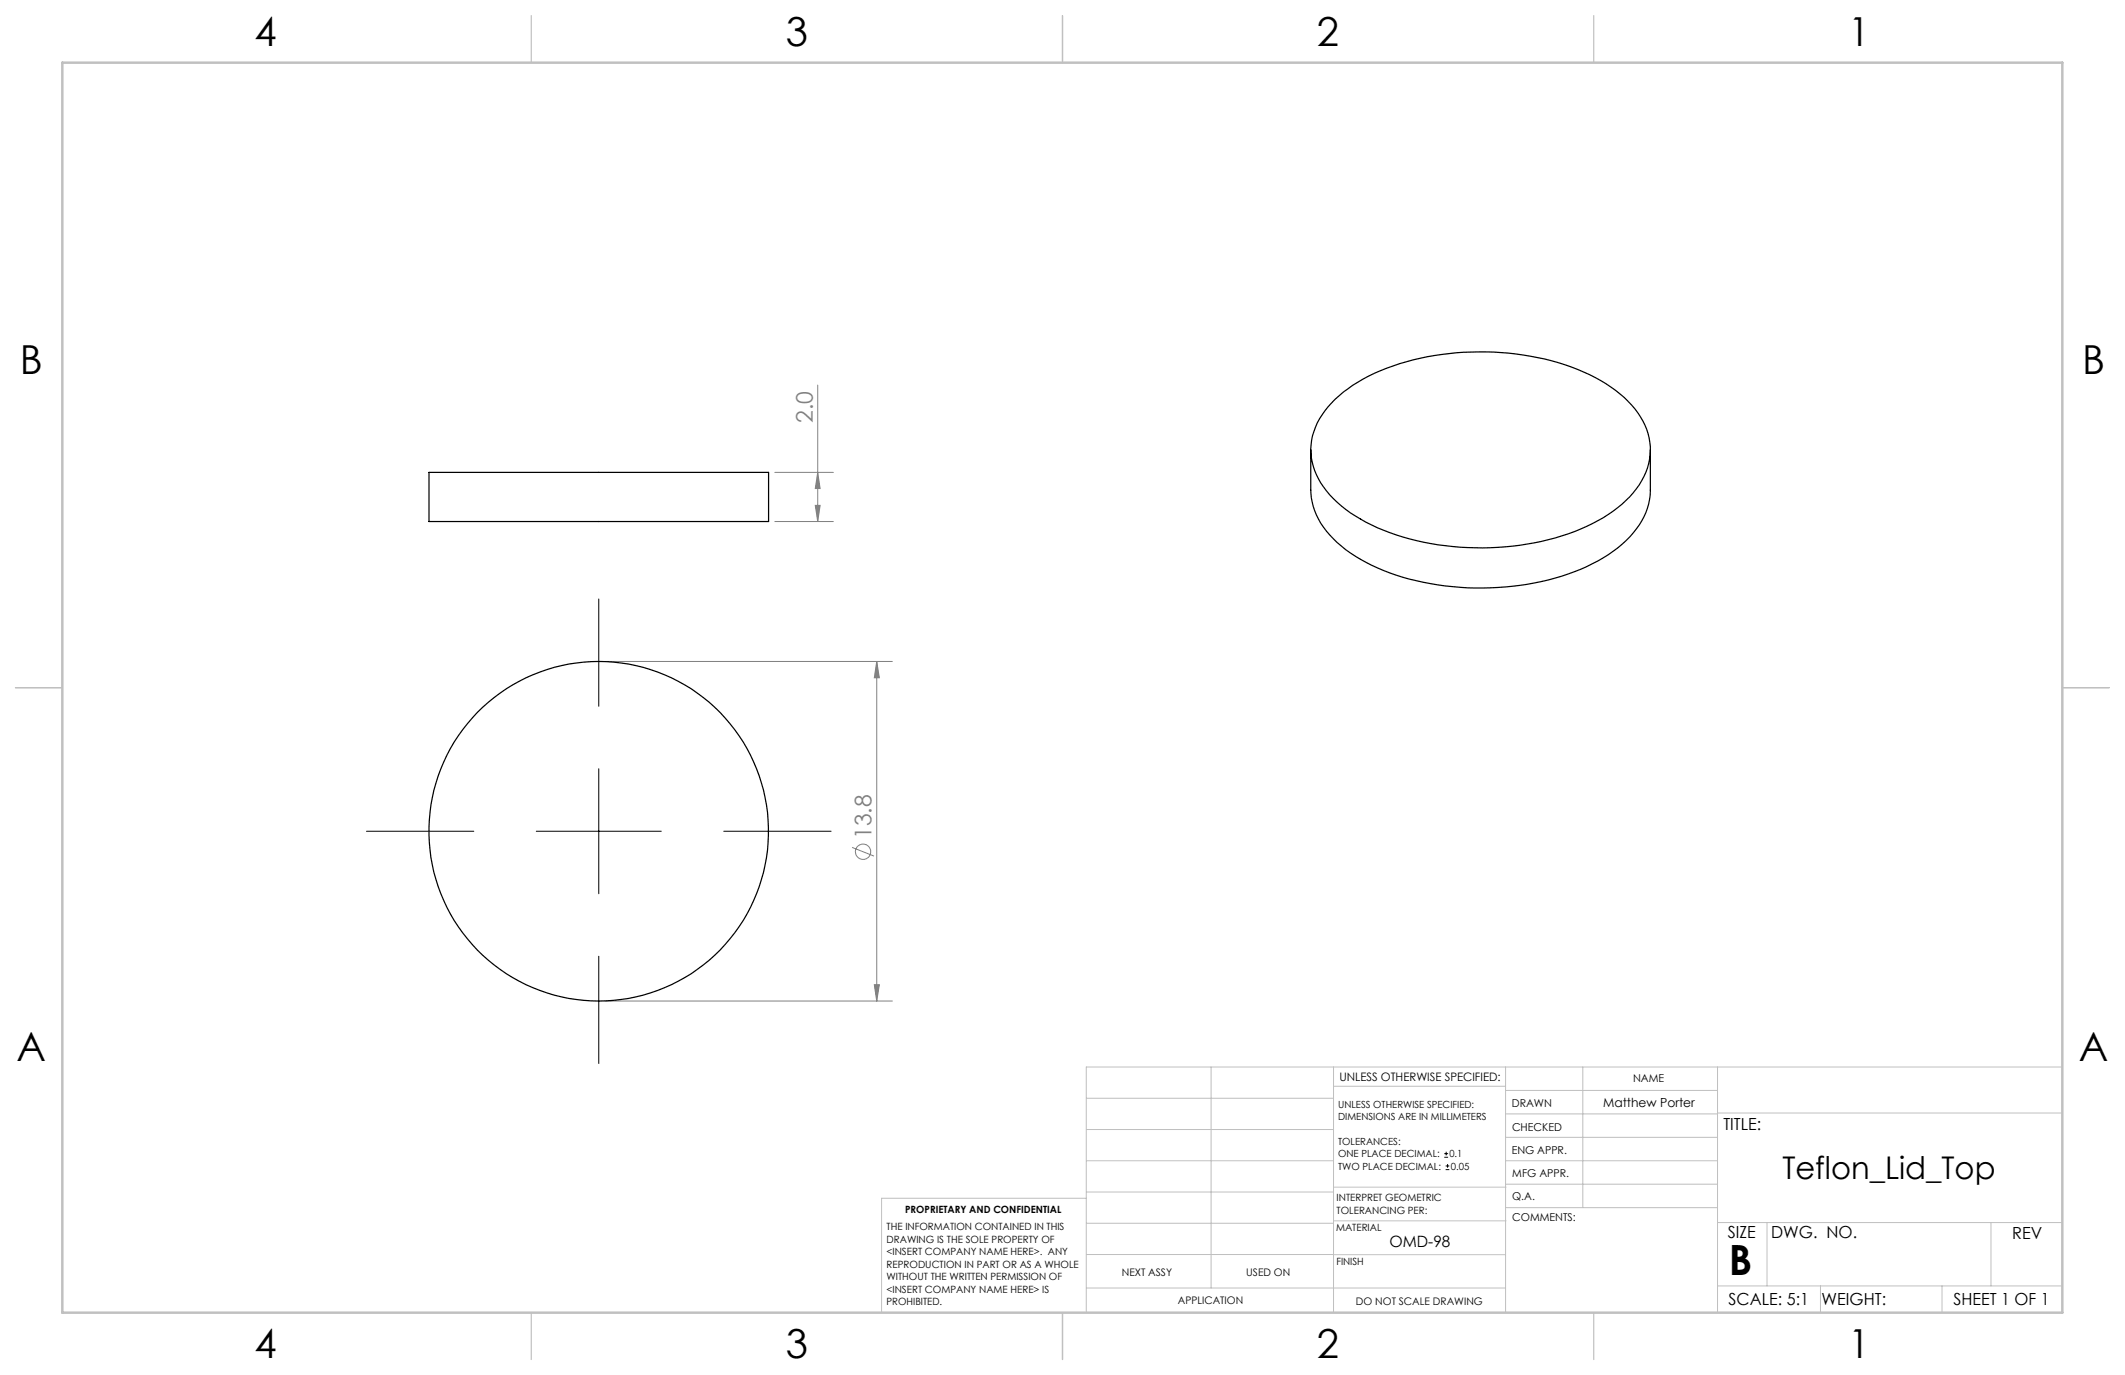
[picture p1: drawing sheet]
<svg xmlns="http://www.w3.org/2000/svg" width="432mm" height="279mm" viewBox="0 0 432 279" stroke-linecap="round" stroke-linejoin="round" font-family="sans-serif">
<g fill="none" stroke="#808080" stroke-width=".2">
<path d="M166.2 78.2v27.8M157.4 96h11.9M166.2 96l.5 3.3h-1zM157.4 106h11.9M165.7 102.7h1l-.5 3.3zM122.9 134.4h58.4M178.2 134.4l.5 3.3h-1zM178.2 134.4v69M173.1 172.2l4.5 1.8M122.9 203.4h58.4M177.7 200.1h1l-.5 3.3z"/>
<circle cx="175.4" cy="173.1" r="1.56"/>
</g>
<path d="M121.7 121.7v21.8M121.7 156.2v25.4M74.5 168.9h21.8M109 168.9h25.4M147.1 168.9h21.8M121.7 194.3v21.8M293.5 235.2h.8M293.5 234.4h.8M293.8 237.7h.7M293.8 236.9h.7M293.9 234v.8M294.1 236.5v.8" fill="none" stroke="#000" stroke-width=".2"/>
<g fill="none" stroke="#c0c0c0" stroke-width=".2">
<path d="M246.1 216.8v44.9M271 216.8v49.9M305.9 216.8v49.9M321.6 216.8v28.6M349 216.8v49.9M419.1 216.8h-198.4v49.9M220.7 235.9h50.3M220.7 229.5h50.3M220.7 223.2h50.3M271 220.7h34.9M305.9 231.1h43.1M305.9 226.3h43.1"/>
<path d="M305.9 221.6h43.1M305.9 235.9h43.1M349 226.2h70.1M220.7 248.6h50.3M220.7 242.2h50.3M220.7 254.9h50.3M220.7 243.5h-41.6v23.2M271 255h34.9M271 248.1h35M271 241.2h35M305.9 240.6h43.1M306 245.4h43"/>
<path d="M349 248.4h70.1M359.1 248.4v12.9M404.6 248.4v12.9M220.7 261.7h85.2M349 261.3h70.1M369.9 261.3v5.4M394.6 261.3v5.4"/>
</g>
<path d="M108 3.2v9.5M215.9 3.2v9.5M323.8 3.2v9.5M3.1 139.7h9.6M419.1 139.7h9.5M108 266.7v9.6M215.9 266.7v9.6M323.8 266.7v9.6" fill="none" stroke="#c0c0c0" stroke-width=".25"/>
<path d="M12.7 12.7h406.4v254h-406.4z" fill="none" stroke="#c0c0c0" stroke-width=".5"/>
<g fill="#808080">
<path d="M165.7 102.7h1l-.5 3.3zM166.2 96l.5 3.3h-1z"/>
<path d="M178.2 134.4l.5 3.3h-1zM177.7 200.1h1l-.5 3.3z"/>
</g>
<g fill="none" stroke="#000" stroke-width=".25">
<path d="M87.2 96h69v10h-69zM266.3 91.4v8.2a15.1 15.1 0 0 0 6.3 11.3 40.1 40.1 0 0 0 19.6 8 55.7 55.7 0 0 0 30.2-3.8 23.5 23.5 0 0 0 11.6-10.1l.8-1.7 .5-2.6 .1-9.3M271.3 81.1a35.2 35.2 0 0 1 15.8-8 56.3 56.3 0 0 1 34.7 2.5 24.4 24.4 0 0 1 12 9.9 12.3 12.3 0 0 1-1.3 13.8 29.6 29.6 0 0 1-15.2 9.6 56.3 56.3 0 0 1-37.4-1.7 25.7 25.7 0 0 1-11.5-9.1 12.5 12.5 0 0 1 1.4-15.4z"/>
<circle cx="121.7" cy="168.9" r="34.5"/>
</g>
<text font-size="8.5" x="351.3" y="259">B</text>
<g font-size="8.1">
<text x="51.7" y="9.3">4</text>
<text x="159.7" y="9.3">3</text>
<text x="267.6" y="9.3">2</text>
<text x="375.6" y="9.3">1</text>
<text x="4" y="76">B</text>
<text x="423.1" y="76">B</text>
<text x="3.3" y="215.7">A</text>
<text x="422.4" y="215.7">A</text>
<text x="51.7" y="276">4</text>
<text x="159.7" y="276">3</text>
<text x="267.6" y="276">2</text>
<text x="375.6" y="276">1</text>
</g>
<text font-size="6.3" x="362.2" y="239.6">Teflon_Lid_Top</text>
<g font-size="4.7" fill="#808080">
<text x="165.2" y="86" transform="rotate(-90 165.2 86)">2.0</text>
<text x="177.1" y="170.5" transform="rotate(-90 177.1 170.5)">13.8</text>
</g>
<g font-size="3.4">
<text x="350.2" y="229.5">TITLE:</text>
<text x="351.1" y="251.6">SIZE</text>
<text x="359.9" y="251.6">DWG. NO.</text>
<text x="408.9" y="251.7">REV</text>
<text x="351.2" y="265.2">SCALE: 5:1</text>
<text x="370.1" y="265.3">WEIGHT:</text>
<text x="396.9" y="265.2">SHEET 1 OF 1</text>
</g>
<text font-size="3.2" x="282.3" y="253.3">OMD-98</text>
<text font-size="2.5" x="325.8" y="224.9">Matthew Porter</text>
<text font-size="2.4" x="272.2" y="219.7">UNLESS OTHERWISE SPECIFIED:</text>
<g font-size="2.2">
<text x="331.8" y="219.9">NAME</text>
<text x="307.2" y="224.9">DRAWN</text>
<text x="307.3" y="229.8">CHECKED</text>
<text x="307.2" y="234.5">ENG APPR.</text>
<text x="307.3" y="239.2">MFG APPR.</text>
<text x="307.3" y="243.9">Q.A.</text>
<text x="307.3" y="248.1">COMMENTS:</text>
</g>
<g font-size="2.1">
<text x="227.9" y="259.2">NEXT ASSY</text>
<text x="253.3" y="259.2">USED ON</text>
<text x="239.3" y="265">APPLICATION</text>
<text x="275.5" y="265.1">DO NOT SCALE DRAWING</text>
</g>
<g font-size="2">
<text x="271.9" y="225.1">UNLESS OTHERWISE SPECIFIED:</text>
<text x="271.9" y="227.6">DIMENSIONS ARE IN MILLIMETERS</text>
<text x="271.9" y="232.6">TOLERANCES:</text>
<text x="271.9" y="237.6">TWO PLACE DECIMAL:</text>
<text x="271.9" y="235.1">ONE PLACE DECIMAL:</text>
<text x="294.5" y="235.1">0.1</text>
<text x="294.8" y="237.6">0.05</text>
<text x="271.6" y="244.1">INTERPRET GEOMETRIC</text>
<text x="180.2" y="250">THE INFORMATION CONTAINED IN THIS</text>
<text x="183.9" y="246.4">PROPRIETARY AND CONFIDENTIAL</text>
<text x="271.5" y="250.2">MATERIAL</text>
<text x="271.6" y="246.6">TOLERANCING PER:</text>
<text x="180.2" y="252.5">DRAWING IS THE SOLE PROPERTY OF</text>
<text x="180.2" y="255.1">&lt;INSERT COMPANY NAME HERE&gt;. ANY</text>
<text x="180.2" y="257.6">REPRODUCTION IN PART OR AS A WHOLE</text>
<text x="271.5" y="257">FINISH</text>
<text x="180.2" y="260.1">WITHOUT THE WRITTEN PERMISSION OF</text>
<text x="180.2" y="262.6">&lt;INSERT COMPANY NAME HERE&gt; IS</text>
<text x="180.2" y="265.2">PROHIBITED.</text>
</g>
</svg>
